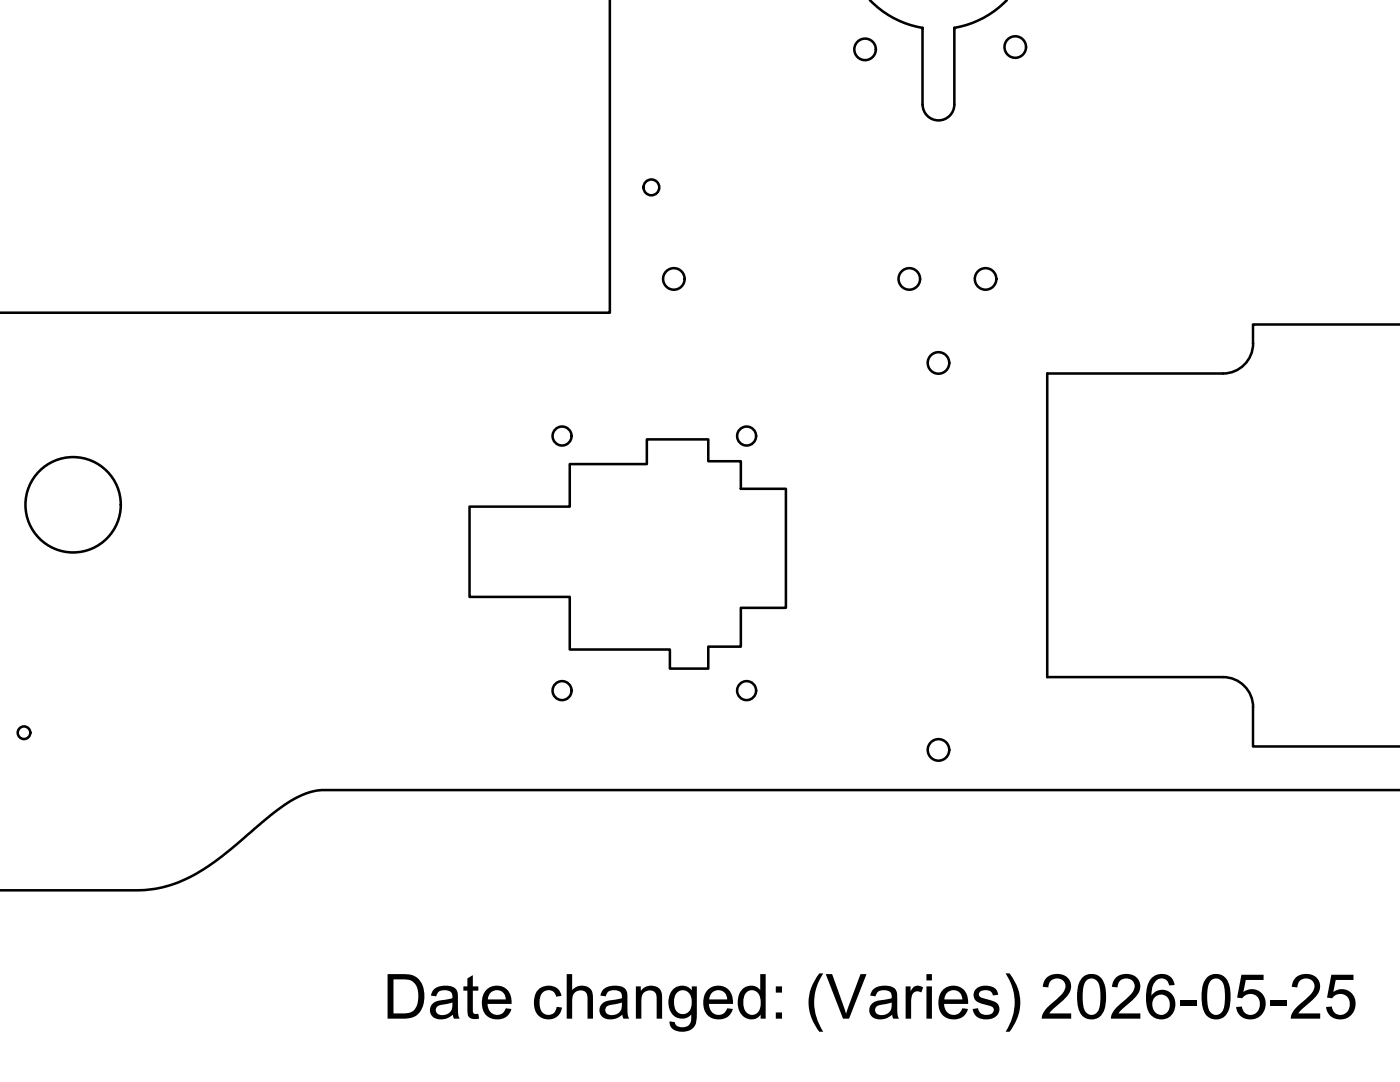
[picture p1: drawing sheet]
<svg xmlns="http://www.w3.org/2000/svg" width="279mm" height="216mm" viewBox="0 0 279 216" stroke-linecap="round" stroke-linejoin="round" font-family="sans-serif">
<!-- layer: Visible -->
<g fill="none" stroke="#000" stroke-width=".51">
<path d="M121.7 0v62.4h-121.7M173.6 0a19 19 0 0 0 10.5 5.6M184.1 5.8v15.1a3.2 3.2 0 0 0 3.2 3.1 3.2 3.2 0 0 0 3.2-3.1v-15.1M184.1 5.5v.3M190.4 5.5l.1 .3M200.9 0a19 19 0 0 1-10.5 5.6M250.1 68.5a6 6 0 0 1-6 6h-35.1v60.6h35.1a6 6 0 0 1 6 6v7.8h29.3M279.4 64.7h-29.3v3.8M93.7 101.1h20v-8.5h15.4v-4.9h12.3v4.3h6.4v5.5h9v23.8h-9v7.7h-6.4v4.4h-7.7v-3.8h-20v-10.5h-20zM279.4 157.6h-215.2l-1 .2a20.6 20.6 0 0 0-9 4.7l-9.7 8.2-4.6 3.2a24 24 0 0 1-12.7 3.8h-27.2"/>
<circle cx="172.6" cy="9.9" r="2.15"/>
<circle cx="202.6" cy="9.4" r="2.15"/>
<circle cx="130" cy="37.4" r="1.58"/>
<circle cx="134.5" cy="55.7" r="2.15"/>
<circle cx="181.5" cy="55.7" r="2.15"/>
<circle cx="196.7" cy="55.7" r="2.15"/>
<circle cx="187.3" cy="72.4" r="2.15"/>
<circle cx="112.2" cy="87" r="1.89"/>
<circle cx="149" cy="87" r="1.89"/>
<circle cx="14.6" cy="100.7" r="9.5"/>
<circle cx="112.2" cy="137.8" r="1.89"/>
<circle cx="149" cy="137.8" r="1.89"/>
<circle cx="4.8" cy="146.2" r="1.26"/>
<circle cx="187.3" cy="149.6" r="2.15"/>
</g>
<text font-size="12.4" x="76.4" y="203.3">Date changed: (Varies) 2026-05-25</text>
</svg>
